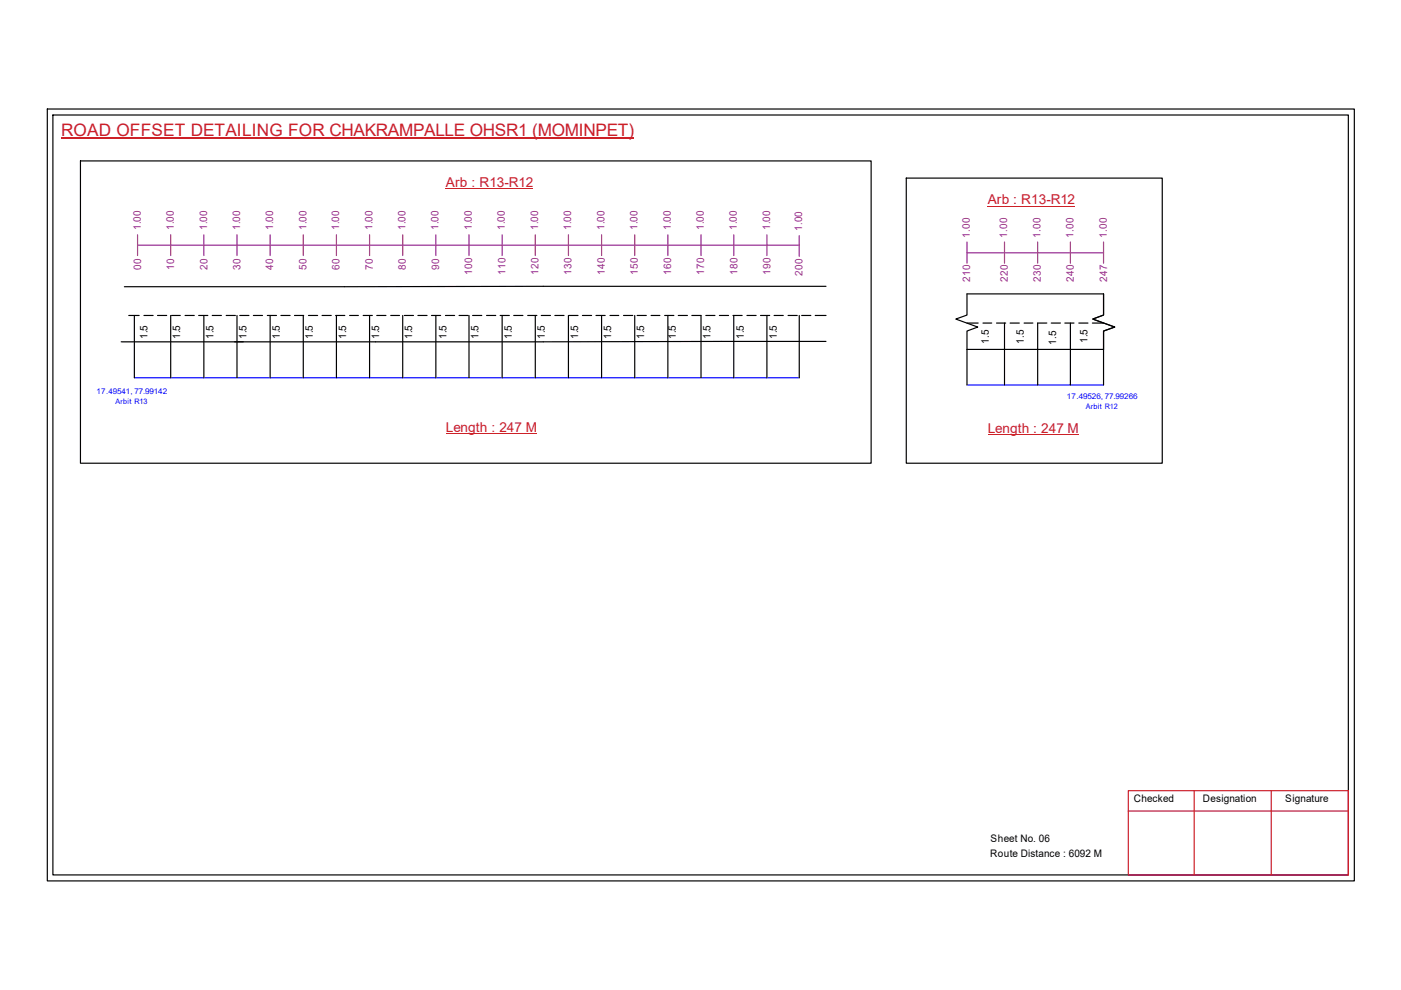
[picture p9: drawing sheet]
<svg xmlns="http://www.w3.org/2000/svg" width="297mm" height="210mm" viewBox="0 0 297 210" stroke-linecap="round" stroke-linejoin="round" font-family="sans-serif">
<g fill="none" stroke="#000" stroke-width=".25">
<path d="M10 23.1h277.1v163.7h-277.1zM11.2 24.4h274.7v161.1h-274.7zM17.1 34.1h167.6v64.1h-167.6zM192.1 37.8h54.3v60.4h-54.3zM27.3 66.9h2.2M28.5 66.9v13.2M30.5 66.9h2M33.4 66.9h1.9M36.2 66.9v13.2M36.4 66.9h1.8M39.2 66.9h2M42.1 66.9h2"/>
<path d="M43.2 66.9v13.2M45 66.9h1.9M48 66.9h1.9M50.2 66.9v13.2M50.8 66.9h2M53.7 66.9h2M56.7 66.9h1.9M57.3 66.9v13.2M59.6 66.9h1.9M62.4 66.9h2M64.3 66.9v13.2M65.4 66.9h1.9"/>
<path d="M68.3 66.9h1.9M71.2 66.9h1.9M71.3 66.9v13.2M74.1 66.9h1.9M77 66.9h1.9M78.4 66.9v13.2M79.9 66.9h1.9M82.8 66.9h1.9M85.4 66.9v13.2M85.7 66.9h2M88.6 66.9h1.9M91.5 66.9h1.9"/>
<path d="M92.4 66.9v13.2M94.4 66.9h2M97.3 66.9h2M99.4 66.9v13.2M100.2 66.9h1.9M103.2 66.9h1.9M106 66.9h2M106.5 66.9v13.2M108.9 66.9h2M111.9 66.9h1.9M113.5 66.9v13.2M114.8 66.9h1.9"/>
<path d="M117.6 66.9h2M120.5 66.9v13.2M120.6 66.9h2M123.5 66.9h1.9M126.4 66.9h1.9M127.5 66.9v13.2M129.3 66.9h1.9M132.2 66.9h2M134.6 66.9v13.2M135.1 66.9h1.9M138 66.9h1.9M140.9 66.9h2"/>
<path d="M141.6 66.9v13.2M143.8 66.9h2M146.7 66.9h1.9v13.2M149.6 66.9h2M152.5 66.9h2M155.4 66.9h1.9M155.6 66.9v13.2M158.4 66.9h1.9M161.2 66.9h2M162.6 66.9v13.2M164.1 66.9h2M167.1 66.9h1.9"/>
<path d="M169.5 66.9v13.2M170 66.9h1.9M172.8 66.9h2.3M175.1 60.7l-148.7 .1M175.1 72.4l-149.4 .1M205 74.1v-3.9l2.3-.9-4.7-1.7 2.4-.8v-4.5h29v4.5l-2.3 .8 4.6 1.7-2.3 .9v3.9M205 74.1h29M205 68.5h2.4M205 74.1v7.5M208.4 68.5h1.9M211.3 68.5h1.9M213 68.5v13.1"/>
<path d="M214.2 68.5h1.9M217.1 68.5h1.9M222 68.5h-2v13.1M222.9 68.5h1.9M225.8 68.5h1.9M226.9 68.5v13.1M228.7 68.5h2M231.6 68.5h2.4M234 74.1v7.5"/>
</g>
<path d="M239.2 167.6h46.7v17.9h-46.7zM239.2 172h46.7M253.2 167.6v17.9M269.5 167.6v17.9" fill="none" stroke="#cc1f26" stroke-width=".25"/>
<path d="M13 29.3h121.4" fill="none" stroke="#cd2027" stroke-width=".25"/>
<path d="M28.5 80.1h141M205 81.6h29" fill="none" stroke="#00f" stroke-width=".25"/>
<g fill="none" stroke="#93278f" stroke-width=".25">
<path d="M29.2 52h140.3M29.2 49.8v4.4M36.2 49.8v4.4M43.2 49.8v4.4M50.2 49.8v4.4M57.3 49.8v4.4M64.3 49.8v4.4M71.3 49.8v4.4M78.4 49.8v4.4M85.4 49.8v4.4M92.4 49.8v4.4M99.4 49.8v4.4"/>
<path d="M106.5 49.8v4.4M113.5 49.8v4.4M120.5 49.8v4.4M127.5 49.8v4.4M134.6 49.8v4.4M141.6 49.8v4.4M148.6 49.8v4.4M155.6 49.8v4.4M162.6 49.8v4.4M169.5 50v4.4M205 53.6h29M205 51.3v4.5"/>
<path d="M213 51.3v4.5M220 51.3v4.5M226.9 51.3v4.5M234 51.3v4.5"/>
</g>
<path d="M94.5 40h18.5M209.4 43.7h18.5M94.5 91.9h19.2M209.4 92.2h19.2" fill="none" stroke="#cd2027" stroke-width=".21"/>
<text font-size="3.6" fill="#cd2027" x="13" y="28.9">ROAD OFFSET DETAILING FOR CHAKRAMPALLE OHSR1 (MOMINPET)</text>
<g font-size="2.9" fill="#cd2027">
<text x="94.5" y="39.6">Arb : R13-R12</text>
<text x="209.4" y="43.3">Arb : R13-R12</text>
<text x="94.5" y="91.6">Length : 247 M</text>
<text x="209.4" y="91.9">Length : 247 M</text>
</g>
<g font-size="2.2" fill="#93278f">
<text x="29.8" y="48.9" transform="rotate(-90 29.8 48.9)">1.00</text>
<text x="36.9" y="48.9" transform="rotate(-90 36.9 48.9)">1.00</text>
<text x="43.9" y="48.9" transform="rotate(-90 43.9 48.9)">1.00</text>
<text x="50.9" y="48.9" transform="rotate(-90 50.9 48.9)">1.00</text>
<text x="58" y="48.9" transform="rotate(-90 58 48.9)">1.00</text>
<text x="65" y="48.9" transform="rotate(-90 65 48.9)">1.00</text>
<text x="71.9" y="48.9" transform="rotate(-90 71.9 48.9)">1.00</text>
<text x="78.9" y="48.9" transform="rotate(-90 78.9 48.9)">1.00</text>
<text x="86" y="48.9" transform="rotate(-90 86 48.9)">1.00</text>
<text x="93" y="48.9" transform="rotate(-90 93 48.9)">1.00</text>
<text x="100" y="48.9" transform="rotate(-90 100 48.9)">1.00</text>
<text x="107.1" y="48.9" transform="rotate(-90 107.1 48.9)">1.00</text>
<text x="114.1" y="48.9" transform="rotate(-90 114.1 48.9)">1.00</text>
<text x="121.1" y="48.9" transform="rotate(-90 121.1 48.9)">1.00</text>
<text x="128.1" y="48.9" transform="rotate(-90 128.1 48.9)">1.00</text>
<text x="135.2" y="48.9" transform="rotate(-90 135.2 48.9)">1.00</text>
<text x="142.2" y="48.9" transform="rotate(-90 142.2 48.9)">1.00</text>
<text x="149.2" y="48.9" transform="rotate(-90 149.2 48.9)">1.00</text>
<text x="156.2" y="48.9" transform="rotate(-90 156.2 48.9)">1.00</text>
<text x="163.3" y="48.9" transform="rotate(-90 163.3 48.9)">1.00</text>
<text x="170" y="49" transform="rotate(-90 170 49)">1.00</text>
<text x="205.6" y="50.4" transform="rotate(-90 205.6 50.4)">1.00</text>
<text x="213.6" y="50.4" transform="rotate(-90 213.6 50.4)">1.00</text>
<text x="220.6" y="50.4" transform="rotate(-90 220.6 50.4)">1.00</text>
<text x="227.6" y="50.4" transform="rotate(-90 227.6 50.4)">1.00</text>
<text x="234.7" y="50.4" transform="rotate(-90 234.7 50.4)">1.00</text>
<text x="29.9" y="57.2" transform="rotate(-90 29.9 57.2)">00</text>
<text x="37" y="57.2" transform="rotate(-90 37 57.2)">10</text>
<text x="44" y="57.2" transform="rotate(-90 44 57.2)">20</text>
<text x="51" y="57.2" transform="rotate(-90 51 57.2)">30</text>
<text x="58" y="57.2" transform="rotate(-90 58 57.2)">40</text>
<text x="65" y="57.2" transform="rotate(-90 65 57.2)">50</text>
<text x="72" y="57.2" transform="rotate(-90 72 57.2)">60</text>
<text x="79" y="57.2" transform="rotate(-90 79 57.2)">70</text>
<text x="86.1" y="57.2" transform="rotate(-90 86.1 57.2)">80</text>
<text x="93.1" y="57.2" transform="rotate(-90 93.1 57.2)">90</text>
<text x="100.1" y="58.3" transform="rotate(-90 100.1 58.3)">100</text>
<text x="107.1" y="58.3" transform="rotate(-90 107.1 58.3)">110</text>
<text x="114.2" y="58.3" transform="rotate(-90 114.2 58.3)">120</text>
<text x="121.2" y="58.3" transform="rotate(-90 121.2 58.3)">130</text>
<text x="128.2" y="58.3" transform="rotate(-90 128.2 58.3)">140</text>
<text x="135.3" y="58.3" transform="rotate(-90 135.3 58.3)">150</text>
<text x="142.3" y="58.3" transform="rotate(-90 142.3 58.3)">160</text>
<text x="149.3" y="58.3" transform="rotate(-90 149.3 58.3)">170</text>
<text x="156.3" y="58.3" transform="rotate(-90 156.3 58.3)">180</text>
<text x="163.4" y="58.3" transform="rotate(-90 163.4 58.3)">190</text>
<text x="170.1" y="58.5" transform="rotate(-90 170.1 58.5)">200</text>
<text x="205.7" y="59.8" transform="rotate(-90 205.7 59.8)">210</text>
<text x="213.7" y="59.8" transform="rotate(-90 213.7 59.8)">220</text>
<text x="220.7" y="59.8" transform="rotate(-90 220.7 59.8)">230</text>
<text x="227.7" y="59.8" transform="rotate(-90 227.7 59.8)">240</text>
<text x="234.7" y="59.8" transform="rotate(-90 234.7 59.8)">247</text>
</g>
<g font-size="2.2">
<text x="31.3" y="72" transform="rotate(-90 31.3 72)">1.5</text>
<text x="38.2" y="72" transform="rotate(-90 38.2 72)">1.5</text>
<text x="45.3" y="72" transform="rotate(-90 45.3 72)">1.5</text>
<text x="52.3" y="72" transform="rotate(-90 52.3 72)">1.5</text>
<text x="59.3" y="72" transform="rotate(-90 59.3 72)">1.5</text>
<text x="66.3" y="72" transform="rotate(-90 66.3 72)">1.5</text>
<text x="73.4" y="72" transform="rotate(-90 73.4 72)">1.5</text>
<text x="80.4" y="72" transform="rotate(-90 80.4 72)">1.5</text>
<text x="87.4" y="72" transform="rotate(-90 87.4 72)">1.5</text>
<text x="94.7" y="72" transform="rotate(-90 94.7 72)">1.5</text>
<text x="101.5" y="72" transform="rotate(-90 101.5 72)">1.5</text>
<text x="108.5" y="72" transform="rotate(-90 108.5 72)">1.5</text>
<text x="115.5" y="72" transform="rotate(-90 115.5 72)">1.5</text>
<text x="122.6" y="72" transform="rotate(-90 122.6 72)">1.5</text>
<text x="129.6" y="72" transform="rotate(-90 129.6 72)">1.5</text>
<text x="136.6" y="72" transform="rotate(-90 136.6 72)">1.5</text>
<text x="143.3" y="72" transform="rotate(-90 143.3 72)">1.5</text>
<text x="150.7" y="72" transform="rotate(-90 150.7 72)">1.5</text>
<text x="157.7" y="72" transform="rotate(-90 157.7 72)">1.5</text>
<text x="164.7" y="72" transform="rotate(-90 164.7 72)">1.5</text>
<text x="209.7" y="73" transform="rotate(-90 209.7 73)">1.5</text>
<text x="217" y="73" transform="rotate(-90 217 73)">1.5</text>
<text x="223.9" y="73.1" transform="rotate(-90 223.9 73.1)">1.5</text>
<text x="230.6" y="72.8" transform="rotate(-90 230.6 72.8)">1.5</text>
<text x="240.4" y="170.1">Checked</text>
<text x="255.1" y="170.1">Designation</text>
<text x="272.5" y="170.1">Signature</text>
<text x="210" y="178.6">Sheet No. 06</text>
<text x="209.9" y="181.7">Route Distance : 6092 M</text>
</g>
<g font-size="1.7" fill="#00f">
<text x="20.4" y="83.5">17.49541, 77.99142</text>
<text x="226.2" y="84.7">17.49526, 77.99266</text>
</g>
<g font-size="1.6" fill="#00f">
<text x="24.5" y="85.6">Arbit R13</text>
<text x="230.2" y="86.8">Arbit R12</text>
</g>
</svg>
